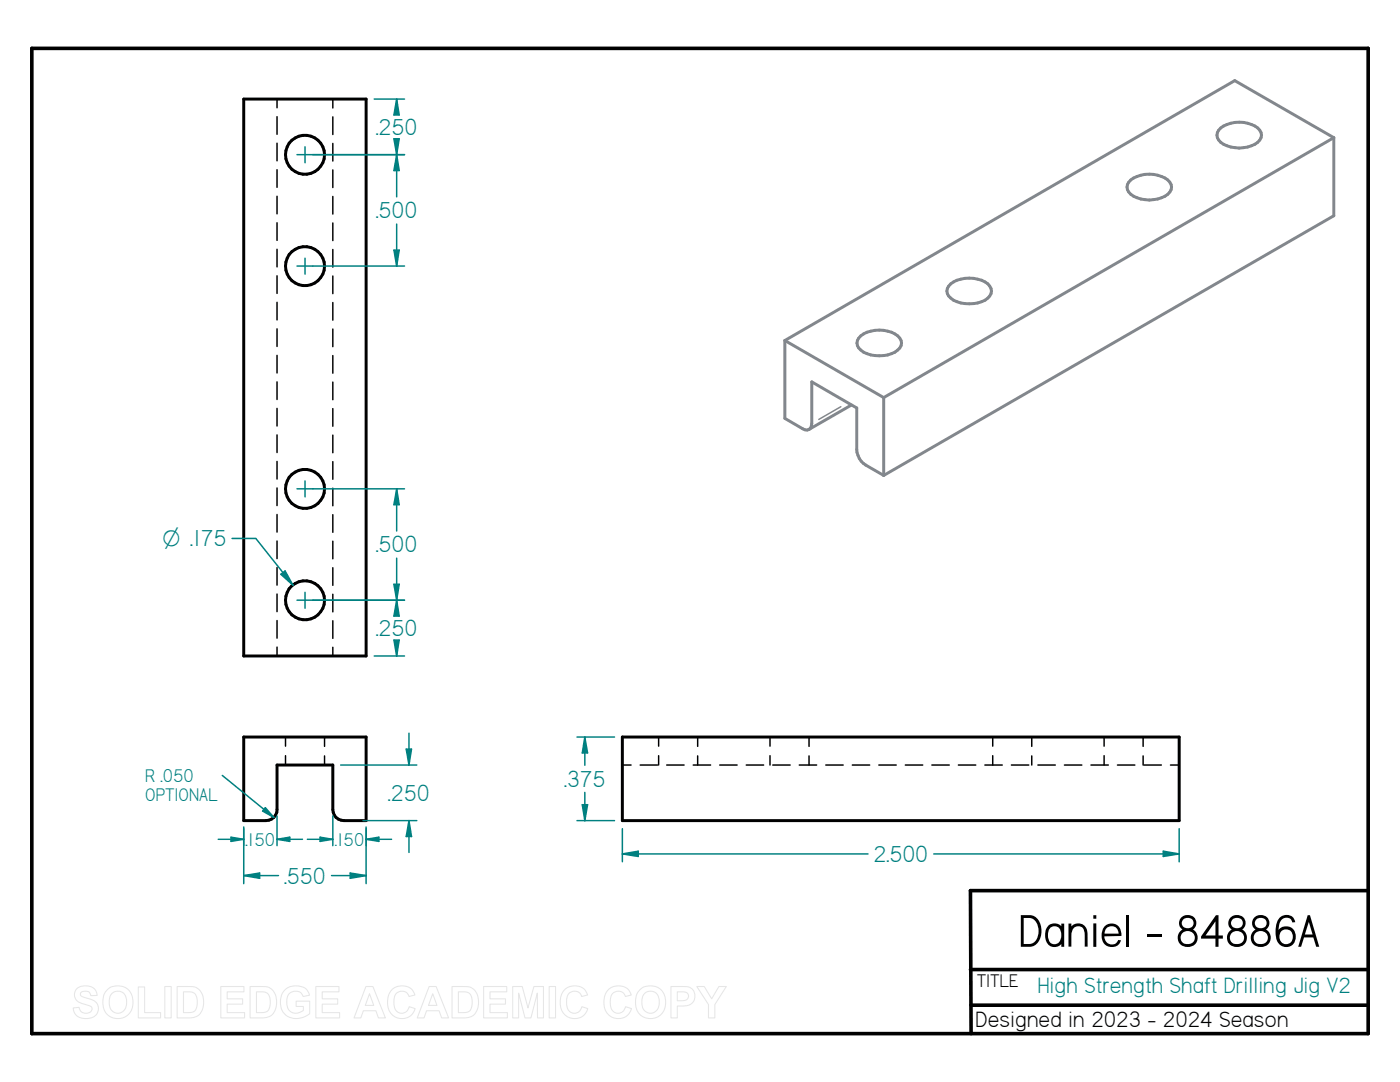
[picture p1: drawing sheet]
<svg xmlns="http://www.w3.org/2000/svg" width="279mm" height="216mm" viewBox="0 0 279 216" stroke-linecap="round" stroke-linejoin="round" font-family="sans-serif">
<path d="M6.3 9.7h266.7l.1 196.5h-266.8zM273 177.7h-79.3l.1 28.5M193.7 193.5h79.3M193.8 200.6h79.2" fill="none" stroke="#000" stroke-width=".72"/>
<g fill="none" stroke="#000" stroke-width=".59">
<path d="M48.6 19.8h24.5v111.1h-24.5zM48.6 147.1h24.5v16.6h-4.5a2.17 2.17 0 0 1-2.2-2.2v-8.8h-11.1v8.8a2.17 2.17 0 0 1-2.2 2.2h-4.5zM124.2 147.1h111.1v16.6h-111.1z"/>
<circle cx="60.9" cy="30.9" r="3.9"/>
<circle cx="60.9" cy="53.1" r="3.9"/>
<circle cx="60.9" cy="97.6" r="3.9"/>
<circle cx="60.9" cy="119.8" r="3.9"/>
</g>
<g fill="none" stroke="#000" stroke-width=".3">
<path d="M55.3 19.8v1.7M66.4 19.8v1.7M55.3 23.3v3.5M55.3 28.6v3.5M55.3 33.9v3.5M55.3 39.2v3.5M66.4 23.3v3.5M66.4 28.6v3.5M66.4 33.9v3.5M66.4 39.2v3.5M55.3 44.5v3.5M55.3 49.7v3.6"/>
<path d="M55.3 55v3.5M66.4 44.5v3.5M66.4 49.8v3.5M66.4 55.1v3.5M55.3 60.3v3.5M55.3 65.6v3.5M55.3 70.9v3.5M55.3 76.2v3.5M66.4 60.4v3.5M66.4 65.7v3.5M66.4 71v3.5M66.4 76.2v3.6"/>
<path d="M55.3 81.5v3.5M55.3 86.8v3.5M55.3 92.1v3.5M55.3 97.4v3.5M66.4 81.5v3.5M66.4 86.8v3.5M66.4 92.1v3.5M66.4 97.4v3.5M55.3 102.7v3.5M55.3 107.9v3.6M55.3 113.2v3.6M55.3 118.5v3.5"/>
<path d="M66.4 102.7v3.5M66.4 108v3.5M66.4 113.3v3.5M66.4 118.6v3.5M55.3 123.8v3.5M55.3 129.1v1.8M66.4 123.9v3.5M66.4 129.2v1.7M57 147.1v1.8M57 150.8v1.9M64.8 147.1v1.8M64.8 150.8v1.9"/>
<path d="M124.2 152.7h1.7M127.8 152.7h3.4M131.4 147.1v1.8M131.4 150.8v1.9M133.1 152.7h3.4M138.3 152.7h3.5M139.2 147.1v1.8M139.2 150.8v1.9M143.6 152.7h3.5M148.9 152.7h3.5M153.7 147.1v1.8M153.7 150.8v1.9"/>
<path d="M154.2 152.7h3.5M159.5 152.7h3.5M161.5 147.1v1.8M161.5 150.8v1.9M164.8 152.7h3.5M170.1 152.7h3.5M175.4 152.7h3.5M180.7 152.7h3.4M186 152.7h3.4M191.3 152.7h3.4M196.6 152.7h3.4M198.1 147.1v1.8"/>
<path d="M198.1 150.8v1.9M201.8 152.7h3.5M205.9 147.1v1.8M205.9 150.8v1.9M207.1 152.7h3.5M212.4 152.7h3.5M217.7 152.7h3.5M220.3 147.1v1.8M220.3 150.8v1.9M223 152.7h3.5M228.1 147.1v1.8M228.1 150.8v1.9"/>
<path d="M228.3 152.7h3.5M233.6 152.7h1.7"/>
</g>
<path d="M225.7 35.9a6.5 6.5 0 0 1 7.3 0 1.84 1.84 0 0 1 .8 1.8 1.84 1.84 0 0 1-1.3 1.5 6.6 6.6 0 0 1-6.8-.4 1.74 1.74 0 0 1 0-2.9zM243.6 25.5a6.5 6.5 0 0 1 7.4 0 1.84 1.84 0 0 1 .7 1.8 1.84 1.84 0 0 1-1.3 1.5 6.6 6.6 0 0 1-6.8-.4 1.74 1.74 0 0 1 0-2.9zM266.2 27.5v15.6l-89.8 51.8M266.2 27.5l-19.8-11.4-89.8 51.8M266.2 27.5l-89.8 51.8M189.7 56.6a6.6 6.6 0 0 1 7.4 0 1.88 1.88 0 0 1-.5 3.3 6.9 6.9 0 0 1-6.9-.4 1.7 1.7 0 0 1 0-2.9zM156.6 67.9l19.8 11.4M156.6 67.9v15.6l3.6 2.1 .5 .2 .8-.1M171.8 67a6.5 6.5 0 0 1 7.4 0 1.7 1.7 0 0 1 0 2.9 6.5 6.5 0 0 1-7.4 0 1.7 1.7 0 0 1 0-2.9zM176.4 79.3v15.6M161.5 85.7l.3-.3 .2-.9v-8.3l9 5.2v8.3a3.8 3.8 0 0 0 1.8 3.1l3.6 2.1M169.9 80.8l-8.4 4.9" fill="none" stroke="#82878d" stroke-width=".59"/>
<path d="M167.8 81.2l-4.4 2.5" fill="none" stroke="#82878d" stroke-width=".3"/>
<path d="M68 152.7h15.2M81.1 149.5h1l-.5 3.2zM72.4 163.7h10.8" fill="none" stroke="#008080" stroke-width=".3"/>
<path d="M81.1 149.5h1l-.5 3.2z" fill="#008080"/>
<path d="M81.6 163.7l.5 3.2h-1z" fill="none" stroke="#008080" stroke-width=".3"/>
<path d="M81.6 163.7l.5 3.2h-1z" fill="#008080"/>
<path d="M81.6 146.3v6.4M48.6 165.4v10.9M48.6 174.7l3.2-.5v1.1zM73.1 165.4v10.9M81.6 163.7v6.4" fill="none" stroke="#008080" stroke-width=".3"/>
<path d="M48.6 174.7l3.2-.5v1.1z" fill="#008080"/>
<path d="M69.9 174.2l3.2 .5-3.2 .6z" fill="none" stroke="#008080" stroke-width=".3"/>
<path d="M69.9 174.2l3.2 .5-3.2 .6z" fill="#008080"/>
<path d="M48.6 174.7h7M66.2 174.7h6.9M124.2 170.4l3.2-.6v1.1zM124.2 165.4v6.6M235.3 165.4v6.6" fill="none" stroke="#008080" stroke-width=".3"/>
<path d="M124.2 170.4l3.2-.6v1.1z" fill="#008080"/>
<path d="M232.2 169.8l3.1 .6-3.1 .5z" fill="none" stroke="#008080" stroke-width=".3"/>
<path d="M232.2 169.8l3.1 .6-3.1 .5z" fill="#008080"/>
<path d="M115.1 147.1h7.5M115.1 163.7h7.5M116.2 160.6h1.1l-.6 3.1zM124.2 170.4h49M186.4 170.4h48.9" fill="none" stroke="#008080" stroke-width=".3"/>
<path d="M116.2 160.6h1.1l-.6 3.1z" fill="#008080"/>
<path d="M116.7 147.1l.6 3.1h-1.1z" fill="none" stroke="#008080" stroke-width=".3"/>
<path d="M116.7 147.1l.6 3.1h-1.1z" fill="#008080"/>
<path d="M46.3 107.4h4.8l7.4 9.4M56 114.6l.9-.7 1.6 2.9zM116.7 147.1v5.6M116.7 158.1v5.6" fill="none" stroke="#008080" stroke-width=".3"/>
<path d="M56 114.6l.9-.7 1.6 2.9z" fill="#008080"/>
<path d="M62.4 119.8h18.3M74.7 130.9h6M78.6 127.7h1.1l-.5 3.2z" fill="none" stroke="#008080" stroke-width=".3"/>
<path d="M78.6 127.7h1.1l-.5 3.2z" fill="#008080"/>
<path d="M79.2 119.8l.5 3.1h-1.1z" fill="none" stroke="#008080" stroke-width=".3"/>
<path d="M79.2 119.8l.5 3.1h-1.1z" fill="#008080"/>
<path d="M62.4 97.5h18.3M62.4 119.8h18.3M78.6 116.6h1.1l-.5 3.2zM79.2 119.8v2.8M79.2 128v2.9" fill="none" stroke="#008080" stroke-width=".3"/>
<path d="M78.6 116.6h1.1l-.5 3.2z" fill="#008080"/>
<path d="M79.2 97.5l.5 3.2h-1.1z" fill="none" stroke="#008080" stroke-width=".3"/>
<path d="M79.2 97.5l.5 3.2h-1.1z" fill="#008080"/>
<path d="M74.7 19.8h6M79.2 19.8l.5 3.1h-1.1zM62.4 30.9h18.3M79.2 97.5v8.5M79.2 111.4v8.4" fill="none" stroke="#008080" stroke-width=".3"/>
<path d="M79.2 19.8l.5 3.1h-1.1z" fill="#008080"/>
<path d="M78.6 27.7h1.1l-.5 3.2z" fill="none" stroke="#008080" stroke-width=".3"/>
<path d="M78.6 27.7h1.1l-.5 3.2z" fill="#008080"/>
<path d="M79.2 19.8v2.8M62.4 30.9h18.3M79.2 28v2.9M62.4 53.1h18.3M78.6 49.9h1.1l-.5 3.2z" fill="none" stroke="#008080" stroke-width=".3"/>
<path d="M78.6 49.9h1.1l-.5 3.2z" fill="#008080"/>
<path d="M79.2 30.9l.5 3.1h-1.1z" fill="none" stroke="#008080" stroke-width=".3"/>
<path d="M79.2 30.9l.5 3.1h-1.1z" fill="#008080"/>
<g fill="none" stroke="#008080" stroke-width=".3">
<path d="M59.3 30.9h3.1M60.9 29.3v3.2M79.2 30.9v8.4M59.3 53.1h3.1M60.9 51.5v3.2M79.2 44.7v8.4M59.3 97.5h3.1M60.9 96v3.1M59.3 119.8h3.1M60.9 118.2v3.2M46.1 167l2.5 .5-2.5 .4zM48.6 165v3.7"/>
<path d="M55.3 162.8v5.9"/>
</g>
<path d="M46.1 167l2.5 .5-2.5 .4z" fill="#008080"/>
<path d="M55.3 167.5l2.5-.5v.9z" fill="none" stroke="#008080" stroke-width=".3"/>
<path d="M55.3 167.5l2.5-.5v.9z" fill="#008080"/>
<path d="M43.6 167.5h5M55.3 167.5h5.1M63.9 167l2.5 .5-2.5 .4zM66.4 162.8v5.9M73.1 165v3.7" fill="none" stroke="#008080" stroke-width=".3"/>
<path d="M63.9 167l2.5 .5-2.5 .4z" fill="#008080"/>
<path d="M73.1 167.5l2.5-.5v.9z" fill="none" stroke="#008080" stroke-width=".3"/>
<path d="M73.1 167.5l2.5-.5v.9z" fill="#008080"/>
<path d="M44.4 154.7l10.3 8.4M61.3 167.5h5.1M73.1 167.5h5" fill="none" stroke="#008080" stroke-width=".3"/>
<path d="M53 161.2l1.7 1.9-2.3-1.3z" fill="#008080"/>
<path d="M53 161.2l1.7 1.9-2.3-1.3z" fill="none" stroke="#008080" stroke-width=".3"/>
<g fill="none" stroke="#e6e6e6" stroke-width=".21">
<path d="M15.4 197.2a2.92 2.92 0 0 1 3.6 .3l.4 1.1-1.3 .1a1.15 1.15 0 0 0-.9-.9 1.15 1.15 0 0 0-1.1 .4v.3a3.3 3.3 0 0 0 2 .9 1.94 1.94 0 0 1 1.5 2.2 1.94 1.94 0 0 1-2.1 1.6 2.34 2.34 0 0 1-2.9-2.1l1.2-.1a1.33 1.33 0 0 0 1.2 1.2 1.33 1.33 0 0 0 1.4-.9 1.25 1.25 0 0 0-1.2-.8 2.31 2.31 0 0 1-2.3-2l.1-.6zM21.4 197.5a3.1 3.1 0 0 1 3.7-.4 3.1 3.1 0 0 1 1.4 3.5 3 3 0 0 1-3.5 2.6 3 3 0 0 1-2.5-3.7l.3-1.1zM22.5 198.1a1.79 1.79 0 0 1 2 0 1.79 1.79 0 0 1 .8 1.8 1.77 1.77 0 0 1-1 2.1 1.77 1.77 0 0 1-2.2-.6 3.1 3.1 0 0 1 .4-3.3zM27.6 196.9h1.3v5.2h3.1v1h-4.4zM32.9 196.8h1.3v6.3h-1.3zM35.3 196.8h2.4a2.7 2.7 0 0 1 2.9 3.2 2.67 2.67 0 0 1-2.9 3.1h-2.4zM36.6 197.9a2.7 2.7 0 0 1 2.4 .5 3.1 3.1 0 0 1-.3 3.4l-.8 .2-1.3 .1zM44.1 196.8h4.6v1.1h-3.4v1.4h3.1v1.1h-3.1v1.7h3.5v1h-4.7zM49.9 196.8h2.3a2.7 2.7 0 0 1 3 3.2 2.67 2.67 0 0 1-2.9 3.1h-2.4zM51.2 197.9a2.7 2.7 0 0 1 2.4 .5 3.1 3.1 0 0 1-.3 3.4l-.8 .2-1.3 .1zM56.9 197.5a3.5 3.5 0 0 1 4.3 0l.6 1.1-1.3 .2a1.68 1.68 0 0 0-1.8-1 1.68 1.68 0 0 0-1.4 1.6 2.21 2.21 0 0 0 1.3 2.7h1l.9-.5v-.8h-1.4v-1h2.7v2.5a3.7 3.7 0 0 1-5.3-.3 3.8 3.8 0 0 1 .4-4.5zM63 196.8h4.6v1.1h-3.3v1.4h3.1v1.1h-3.1v1.7h3.5v1h-4.8z"/>
<path d="M73 196.8h1.4l2.5 6.3h-1.4l-.5-1.4h-2.5l-.5 1.4h-1.3zM73.7 198.3l.9 2.3h-1.7zM78.1 197.6a2.76 2.76 0 0 1 4.7 .9l-1.2 .3a1.53 1.53 0 0 0-1.7-1 1.53 1.53 0 0 0-1.3 1.6 2.22 2.22 0 0 0 1.2 2.8 1.51 1.51 0 0 0 1.9-1.3l1.1 .4a2.83 2.83 0 0 1-3.3 1.9 2.83 2.83 0 0 1-2.2-3.2 3.6 3.6 0 0 1 .8-2.4zM85.6 196.8h1.4l2.5 6.3h-1.4l-.5-1.4h-2.5l-.5 1.4h-1.3zM86.4 198.3l.8 2.3h-1.7zM90.2 196.8h2.3a2.7 2.7 0 0 1 3 3.2 2.67 2.67 0 0 1-2.9 3.1h-2.4zM91.5 197.9a2.7 2.7 0 0 1 2.4 .5 3.1 3.1 0 0 1-.3 3.4l-.8 .2-1.3 .1zM96.5 196.8h4.6v1.1h-3.3v1.4h3.1v1.1h-3.1v1.7h3.5v1h-4.8zM102.3 196.8h1.9l1.2 4.3 1.2-4.3h1.9v6.3h-1.2l-.1-4.9-1.2 4.9h-1.2l-1.3-4.9v4.9h-1.2zM109.6 196.8h1.3v6.3h-1.3zM112.6 197.6a2.76 2.76 0 0 1 4.7 .9l-1.2 .3a1.53 1.53 0 0 0-1.8-1 1.53 1.53 0 0 0-1.2 1.6 2.22 2.22 0 0 0 1.2 2.8 1.51 1.51 0 0 0 1.8-1.3l1.2 .4a2.83 2.83 0 0 1-3.3 1.9 2.83 2.83 0 0 1-2.2-3.2 3.6 3.6 0 0 1 .8-2.4zM121.3 197.6a2.76 2.76 0 0 1 4.7 .9l-1.2 .3a1.53 1.53 0 0 0-1.7-1 1.53 1.53 0 0 0-1.3 1.6 2.22 2.22 0 0 0 1.2 2.8 1.51 1.51 0 0 0 1.8-1.3l1.2 .4a2.83 2.83 0 0 1-3.3 1.9 2.83 2.83 0 0 1-2.2-3.2 3.6 3.6 0 0 1 .8-2.4z"/>
<path d="M127.7 197.5a3.1 3.1 0 0 1 3.7-.4 3.1 3.1 0 0 1 1.4 3.5 3 3 0 0 1-3.5 2.6 3 3 0 0 1-2.5-3.7l.3-1.1zM128.8 198.1a1.79 1.79 0 0 1 2 0 1.79 1.79 0 0 1 .8 1.8 1.77 1.77 0 0 1-1 2.1 1.77 1.77 0 0 1-2.2-.6 3.1 3.1 0 0 1 .4-3.3zM133.9 196.8h2a2.34 2.34 0 0 1 2.6 1 2.02 2.02 0 0 1-.2 2.1 2.02 2.02 0 0 1-1.9 .8h-1.2v2.4h-1.3zM135.2 197.9h.6a1.21 1.21 0 0 1 1.6 .9 1.15 1.15 0 0 1-1.6 .9h-.6zM139.1 196.8h1.4l1.5 2.5 1.5-2.5h1.4l-2.2 3.6v2.7h-1.3v-2.7z"/>
</g>
<text font-size="10" x="203.3" y="188.8">Daniel - 84886A</text>
<g font-size="5.2" fill="#008080">
<text x="75" y="26.9">.250</text>
<text x="75" y="43.6">.500</text>
<text x="75" y="110.2">.500</text>
<text x="75" y="126.9">.250</text>
<text x="77.4" y="159.8">.250</text>
<text x="112.6" y="157">.375</text>
<text x="174.3" y="172">2.500</text>
<text x="56.7" y="176.3">.550</text>
</g>
<text font-size="5" fill="#008080" x="207.1" y="198.1">High Strength Shaft Drilling Jig V2</text>
<text font-size="5" x="194.7" y="204.9">Designed in 2023 - 2024 Season</text>
<text font-size="4.9" fill="#008080" x="32.4" y="109">O .175</text>
<g font-size="4.1" fill="#008080">
<text x="29" y="156">R .050</text>
<text x="29" y="159.8">OPTIONAL</text>
<text x="49" y="168.7">.150</text>
<text x="66.8" y="168.7">.150</text>
</g>
<text font-size="4.1" x="194.9" y="196.9">TITLE</text>
</svg>
